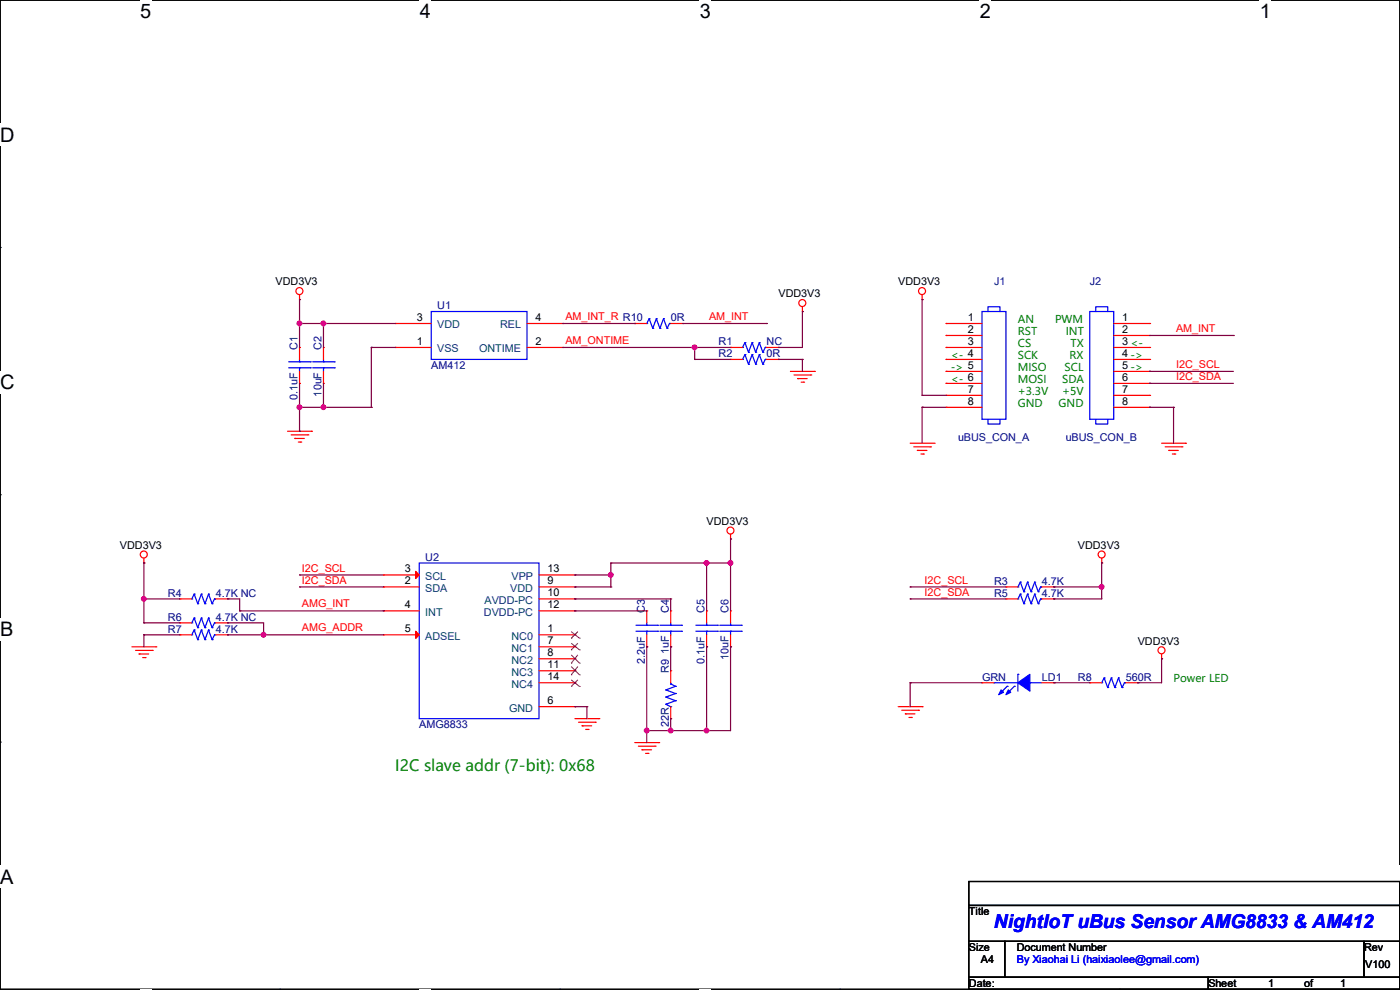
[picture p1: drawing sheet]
# OrCAD Capture schematic NightIoT_uBus_Sensor_AMG_PIR_V100_SCH.DSN
size A4; title: NightIoT uBus Sensor AMG8833 & AM412; rev: V100; note: By Xiaohai Li (haixiaolee@gmail.com)

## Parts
C1  0.1uF  [C0603]
C2  10uF  [C0805]
C3  2.2uF  [C0603]
C4  1uF  [C0603]
C5  0.1uF  [C0603]
C6  10uF  [C0805]
J1  uBUS_CON_A  [SIP8]
J2  uBUS_CON_B  [SIP8]
LD1  GRN  [LED0603]
R1  NC  [R0603]
R2  0R  [R0603]
R3  4.7K  [R0603]
R4  4.7K NC  [R0603]
R5  4.7K  [R0603]
R6  4.7K NC  [R0603]
R7  4.7K  [R0603]
R8  560R  [R0603]
R9  22R  [R0603]
R10  0R  [R0603]
U1  AM412  [AM412_4P]
U2  AMG8833  [AMG8833_SMD_14P]

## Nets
GND: C1.2 C2.2 C3.2 C5.2 C6.2 J1.8 J2.8 LD1.2(CATHODE) R2.1 R7.2 R9.2 U1.1(VSS) U2.6(GND)
VDD3V3: C1.1 C2.1 C5.1 C6.1 J1.7 R1.1 R3.1 R4.2 R5.1 R6.2 R8.1 U1.3(VDD) U2.9(VDD) U2.13(VPP)
AM_INT: J2.2 R10.1
AM_INT_R: R10.2 U1.4(REL)
AM_ONTIME: R1.2 R2.2 U1.2(ONTIME)
AMG_ADDR: R6.1 R7.1 U2.5(ADSEL)
AMG_INT: R4.1 U2.4(INT)
I2C_SCL: J2.5 R3.2 U2.3(SCL)
I2C_SDA: J2.6 R5.2 U2.2(SDA)
N1536681: LD1.1(ANODE) R8.2
N1601715: C3.1 U2.12(DVDD-PC)
N1601720: C4.1 U2.10(AVDD-PC)
N1603879: C4.2 R9.1

Not connected (* = marked no-connect by the designer): J1 1 2 3 4 5 6; J2 1 3 4 7; U2 1(NC0)* 7(NC1)* 8(NC2)* 11(NC3)* 14(NC4)*

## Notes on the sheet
- AN
- PWM
- RST
- INT
- CS
- TX
- <-
- ->
- <-
- MISO
- SCK
- SCL
- RX
- ->
- ->
- <-
- MOSI
- SDA
- +3.3V
- +5V
- GND
- GND
- Power LED
- I2C slave addr (7-bit): 0x68
